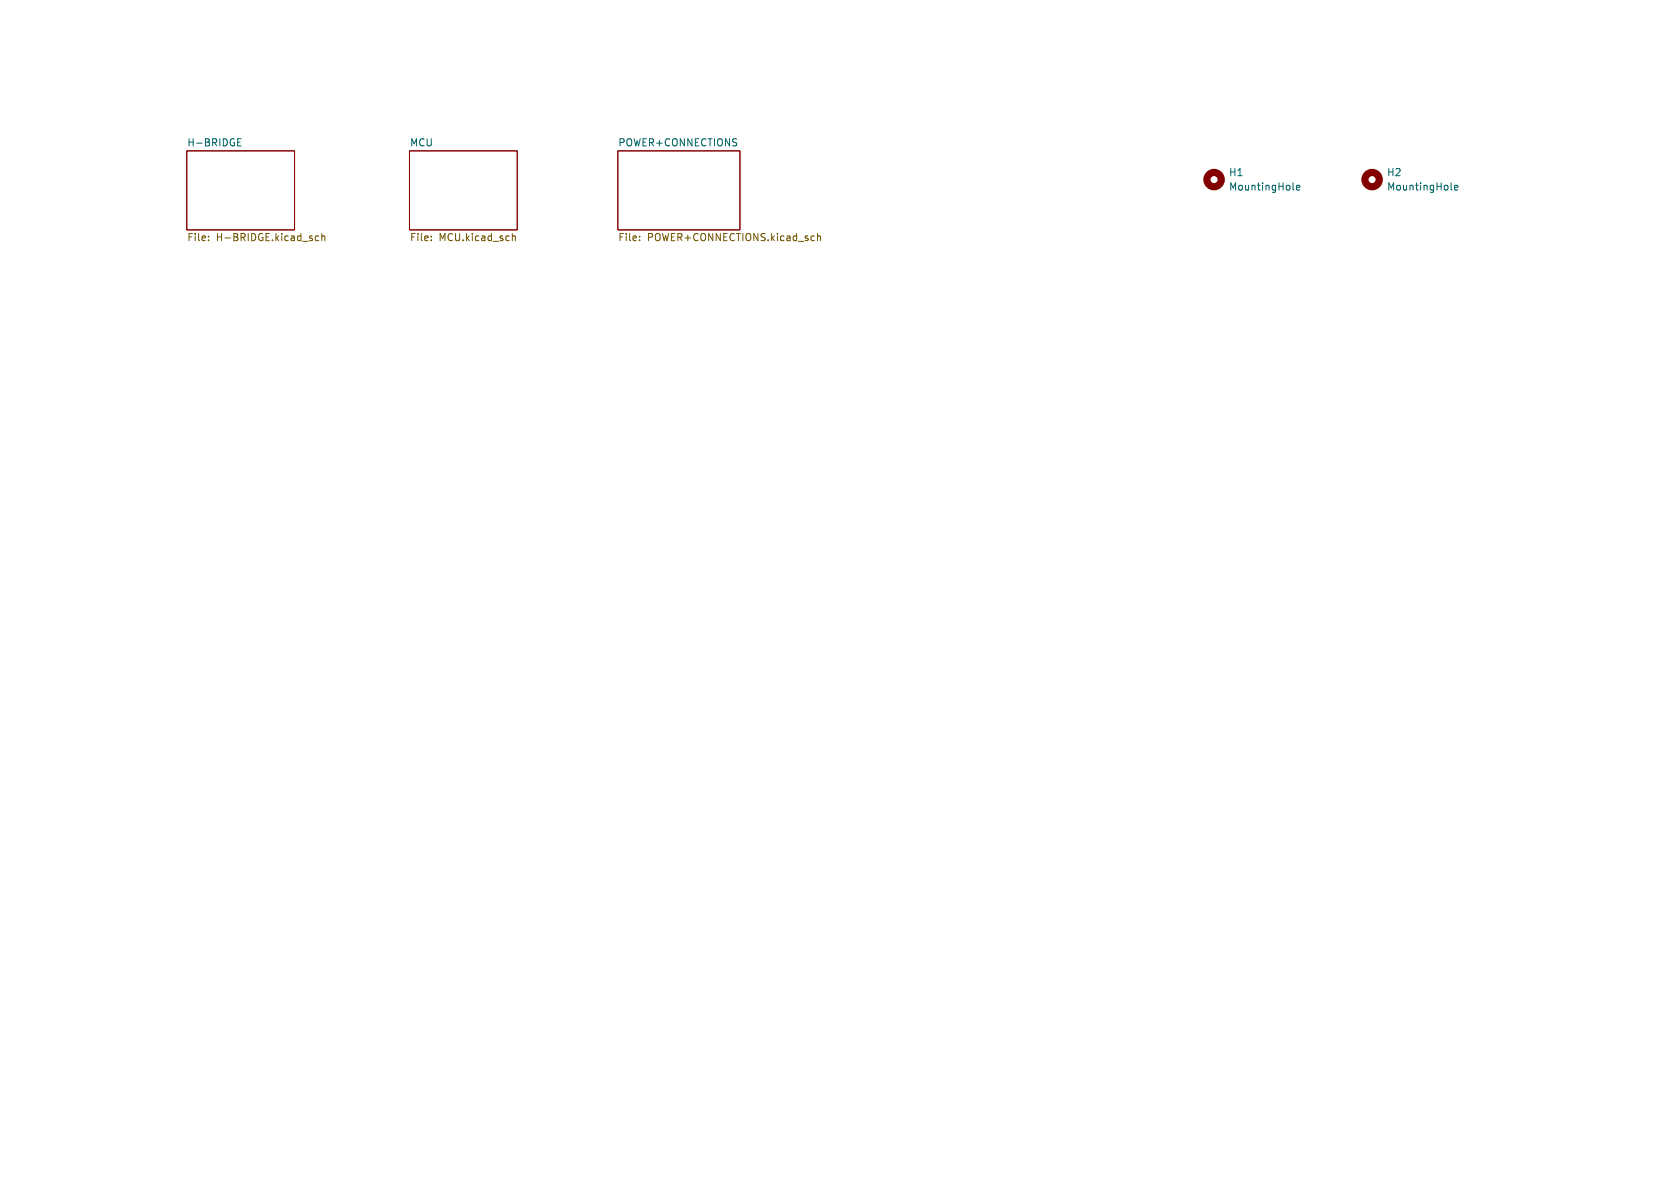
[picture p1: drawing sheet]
<svg xmlns="http://www.w3.org/2000/svg" width="297mm" height="210mm" viewBox="0 0 297 210" stroke-linecap="round" stroke-linejoin="round" font-family="sans-serif">
<path d="M33 26.7h19.1v13.9h-19.1zM72.4 26.7h19v13.9h-19zM109.2 26.7h21.6v13.9h-21.6z" fill="none" stroke="#840000" stroke-width=".18"/>
<path d="M42 25.1h.4M42 25.8h.6M42 24.5h.6M228.6 33.4l.2 .2M229.2 33.2l.6-.1-.1-.3h-.3l-.2 .1 .1 .6h.4M256.5 33.4l.2 .2M257.1 33.2l.6-.1v-.3h-.4l-.2 .1 .1 .6h.5" fill="none" stroke="#006464" stroke-width=".18"/>
<g fill="none" stroke="#725600" stroke-width=".18">
<path d="M36.9 42.4v.1M36.9 41.8v.1M55.7 42.3l.3 .2h.3M56.3 41.8l-.3-.1-.3 .2M56.9 41.8l.2-.1 .3 .1v.7M56.9 41.3v1.2M76.2 42.4v.1M76.2 41.8v.1M90.6 41.8l.2-.1 .3 .1v.7M90.6 41.3v1.2M113.1 42.4v.1M113.1 41.8v.1"/>
<path d="M144.5 41.8l.2-.1 .3 .1 .1 .7M144.5 41.3v1.2"/>
</g>
<g fill="none" stroke="#840000" stroke-width="1.3">
<circle cx="214.6" cy="31.7" r="1.27"/>
<circle cx="242.6" cy="31.7" r="1.27"/>
</g>
<g font-size="1.8" fill="#006464">
<text x="33" y="26">H-BRIDGE</text>
<text x="72.4" y="26">MCU</text>
<text x="109.2" y="26">POWER+CONNECTIONS</text>
<text x="217.2" y="31.3">H1</text>
<text x="217.2" y="33.9">MountingHole</text>
<text x="245.1" y="31.3">H2</text>
<text x="245.1" y="33.9">MountingHole</text>
</g>
<g font-size="1.8" fill="#725600">
<text x="33" y="43">File:</text>
<text x="38.2" y="43">H-BRIDGE.kicad_sch</text>
<text x="72.4" y="43">File:</text>
<text x="77.6" y="43">MCU.kicad_sch</text>
<text x="109.2" y="43">File:</text>
<text x="114.4" y="43">POWER+CONNECTIONS.kicad_sch</text>
</g>
</svg>
